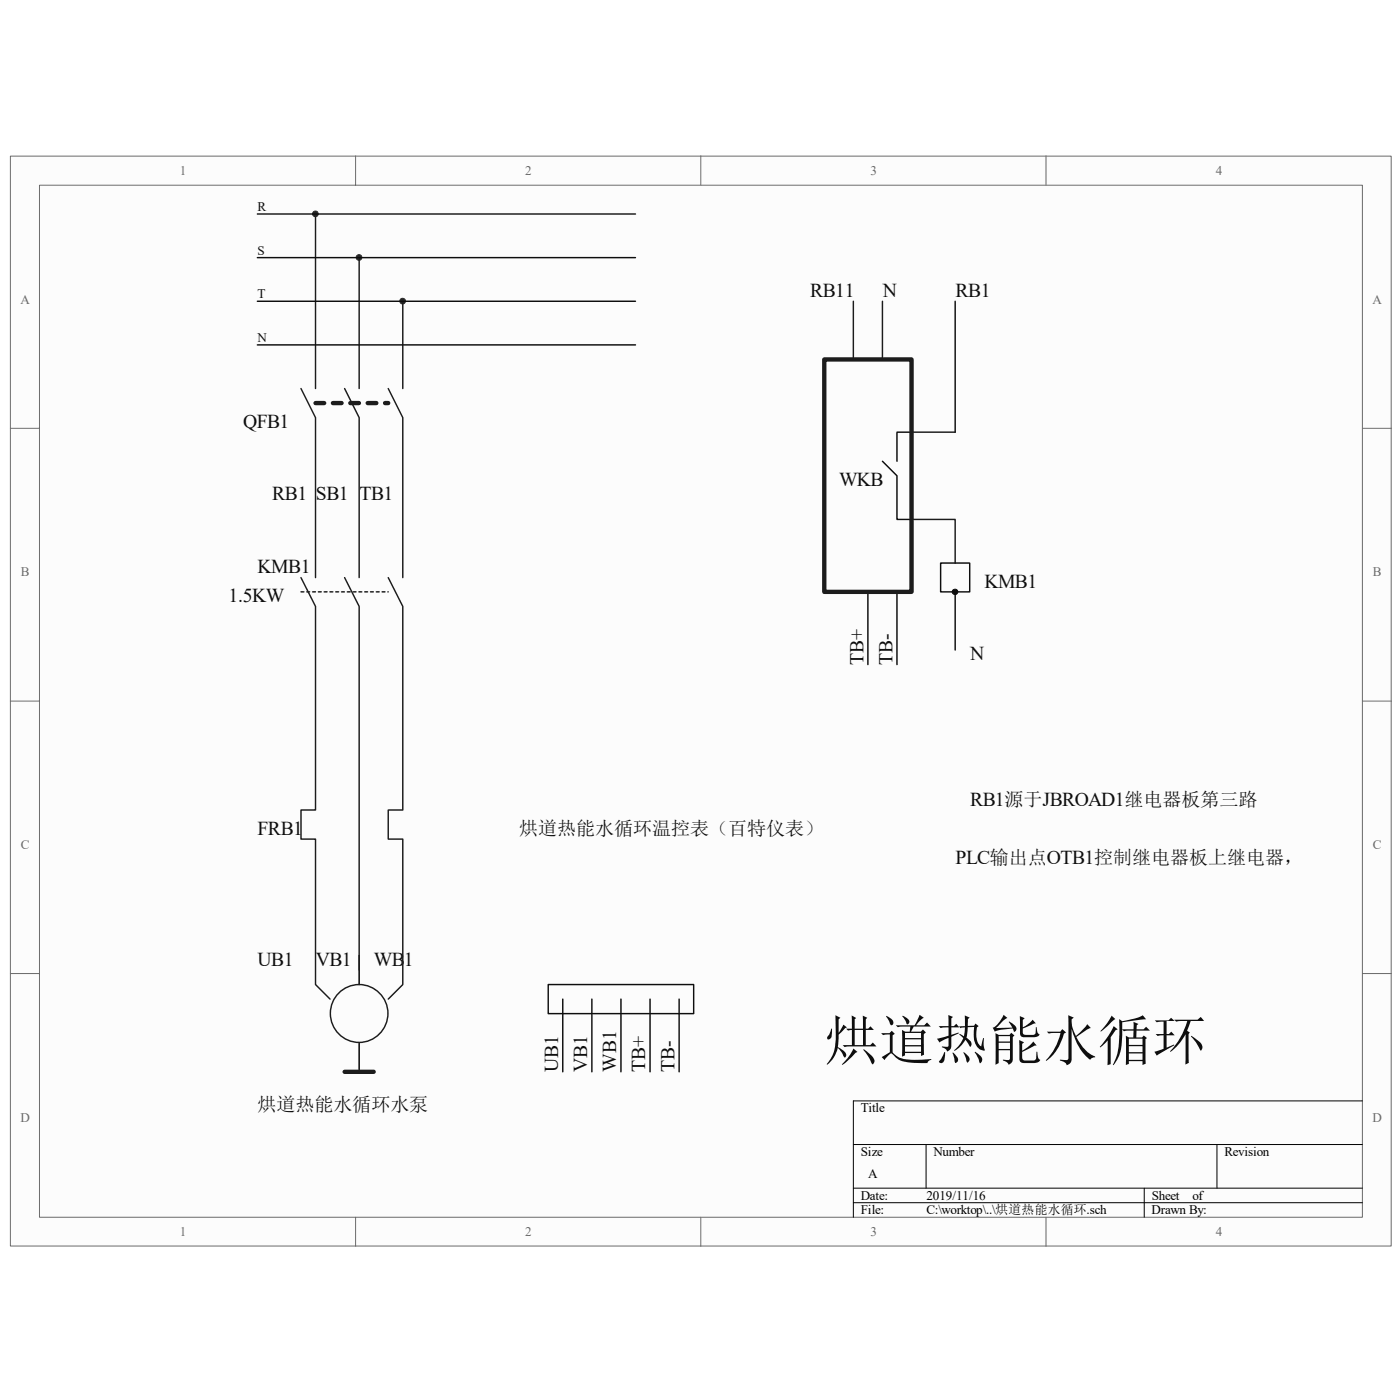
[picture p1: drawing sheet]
<svg xmlns="http://www.w3.org/2000/svg" width="100mm" height="100mm" viewBox="0 0 100 100" stroke-linecap="round" stroke-linejoin="round" font-family="sans-serif">
<path d="M.8 11.2h98.4v77.7h-98.4z" fill="#fcfcfc"/>
<path d="M.7 11.1h98.5v77.8h-98.5z" fill="none" stroke="#6a6a6a" stroke-width=".07"/>
<path d="M2.8 13.2h94.4v73.6h-94.4z" fill="#fcfcfc"/>
<g fill="none" stroke="#6a6a6a" stroke-width=".07">
<path d="M2.8 13.2h94.4v73.6h-94.4zM25.4 11.1v2.1M50 11.1v2.1M74.6 11.1v2.1M.7 30.5h2.1M97.2 30.5h2M.7 50h2.1M97.2 50h2M.7 69.4h2.1M97.2 69.4h2M25.4 86.8v2.1M50 86.8v2.1"/>
<path d="M74.6 86.8v2.1"/>
</g>
<path d="M97.2 78.5h-36.3v8.3M60.9 81.6h36.3M60.9 84.7h36.3M60.9 85.8h36.3M66 81.6v3.1M81.6 84.7v2.1M86.8 81.6v3.1" fill="none" stroke="#000" stroke-width=".07"/>
<g fill="#262626" stroke="#262626" stroke-width=".07">
<path d="M28.6 21.3h.3v.3h-.3z" fill-rule="evenodd"/>
<path d="M25.5 18.2h.2v.3h-.2z" fill-rule="evenodd"/>
<path d="M22.3 15.1h.3v.3h-.3z" fill-rule="evenodd"/>
</g>
<path d="M22.5 28.7h5.2" fill="none" stroke="#1c1c1c" stroke-width=".31" stroke-dasharray=".6 .6"/>
<path d="M21.5 42.2h6.2" fill="none" stroke="#1c1c1c" stroke-width=".1" stroke-dasharray=".2 .2"/>
<g fill="none" stroke="#1c1c1c" stroke-width=".1">
<path d="M22.5 15.3v12.4M25.6 18.4v9.3M21.5 27.7l1 2.1v11.4M24.6 27.7l1 2.1v11.4M27.7 27.7l1 2.1v11.4M28.7 21.5v6.2M60.9 21.5v4.1M62.9 21.5v4.1M65 37h3.1v3.2M65 30.8h3.1M21.5 41.2l1 2v14.6h-1v2h1v10.4l1 1M24.6 41.2l1 2v26"/>
<path d="M27.7 41.2l1 2v14.6h-1v2h1v10.4l-1 1"/>
<circle cx="25.6" cy="72.3" r="2.06"/>
</g>
<path d="M25.6 68.1v2.1M25.6 74.4v2" fill="none" stroke="#000" stroke-width=".1"/>
<path d="M58.8 25.6h6.2v16.6h-6.2zM24.6 76.4h2" fill="none" stroke="#1c1c1c" stroke-width=".31"/>
<g fill="none" stroke="#0e0e0e" stroke-width=".1">
<path d="M18.4 15.3h26.9M18.4 18.4h26.9M18.4 21.5h26.9M18.4 24.6h26.9M62.9 32.9l1.1 1v3.1h1M65 30.8h-1v2.1M68.1 21.5v9.3M61.9 42.2v5.2M64 42.2v5.2M67.1 40.2h2.1v2h-2.1zM68.1 42.2v4.2M39.1 70.2h10.4v2.1h-10.4z"/>
<path d="M40.1 71.2v5.2M42.2 71.2v5.2M44.3 71.2v5.2M46.4 71.2v5.2M48.4 71.2v5.2"/>
</g>
<path d="M68 42.1h.2v.2h-.2z" fill-rule="evenodd" fill="#0e0e0e" stroke="#0e0e0e" stroke-width=".07"/>
<text font-size="3.9" fill="#0e0e0e" x="58.8" y="75.6">烘道热能水循环</text>
<g font-size="1.4" fill="#0e0e0e">
<text x="57.8" y="21.2">RB11</text>
<text x="62.9" y="21.2">N</text>
<text x="68.1" y="21.2">RB1</text>
<text x="17.3" y="30.5">QFB1</text>
<text x="19.4" y="35.7">RB1</text>
<text x="22.5" y="35.7">SB1</text>
<text x="25.6" y="35.7">TB1</text>
<text x="59.8" y="34.6">WKB</text>
<text x="18.4" y="40.9">KMB1</text>
<text x="70.2" y="41.9">KMB1</text>
<text x="16.3" y="42.9">1.5KW</text>
<text x="61.6" y="47.4" transform="rotate(-90 61.6 47.4)">TB+</text>
<text x="63.6" y="47.4" transform="rotate(-90 63.6 47.4)">TB-</text>
<text x="69.2" y="47.1">N</text>
<text x="18.4" y="59.5">FRB1</text>
<text x="37" y="59.5">烘道热能水循环温控表（百特仪表）</text>
<text x="69.2" y="57.5">RB1源于JBROAD1继电器板第三路</text>
<text x="68.1" y="61.6">PLC输出点OTB1控制继电器板上继电器，</text>
<text x="18.4" y="68.9">UB1</text>
<text x="22.5" y="68.9">VB1</text>
<text x="26.6" y="68.9">WB1</text>
<text x="39.8" y="76.4" transform="rotate(-90 39.8 76.4)">UB1</text>
<text x="41.9" y="76.4" transform="rotate(-90 41.9 76.4)">VB1</text>
<text x="43.9" y="76.4" transform="rotate(-90 43.9 76.4)">WB1</text>
<text x="46" y="76.4" transform="rotate(-90 46 76.4)">TB+</text>
<text x="48.1" y="76.4" transform="rotate(-90 48.1 76.4)">TB-</text>
<text x="18.4" y="79.2">烘道热能水循环水泵</text>
</g>
<g font-size=".9" fill="#696969">
<text x="12.8" y="12.5">1</text>
<text x="37.4" y="12.5">2</text>
<text x="62.1" y="12.5">3</text>
<text x="86.7" y="12.5">4</text>
<text x="1.5" y="21.7">A</text>
<text x="97.9" y="21.7">A</text>
<text x="1.5" y="41.1">B</text>
<text x="97.9" y="41.1">B</text>
<text x="1.5" y="60.5">C</text>
<text x="97.9" y="60.5">C</text>
<text x="1.5" y="80">D</text>
<text x="97.9" y="80">D</text>
<text x="12.8" y="88.2">1</text>
<text x="37.4" y="88.2">2</text>
<text x="62.1" y="88.2">3</text>
<text x="86.7" y="88.2">4</text>
</g>
<g font-size=".9" fill="#0e0e0e">
<text x="18.4" y="15.1">R</text>
<text x="18.4" y="18.2">S</text>
<text x="18.4" y="21.3">T</text>
<text x="18.4" y="24.4">N</text>
</g>
<g font-size=".9">
<text x="61.4" y="79.3">Title</text>
<text x="61.4" y="82.4">Size</text>
<text x="66.6" y="82.4">Number</text>
<text x="87.3" y="82.4">Revision</text>
<text x="61.4" y="85.6">Date:</text>
<text x="61.4" y="86.6">File:</text>
<text x="61.9" y="84">A</text>
<text x="66.1" y="86.6">C:\worktop\..\烘道热能水循环.sch</text>
<text x="66.1" y="85.6">2019/11/16</text>
<text x="82.1" y="86.6">Drawn By:</text>
<text x="82.1" y="85.6">Sheet</text>
<text x="85" y="85.6">of</text>
</g>
</svg>
